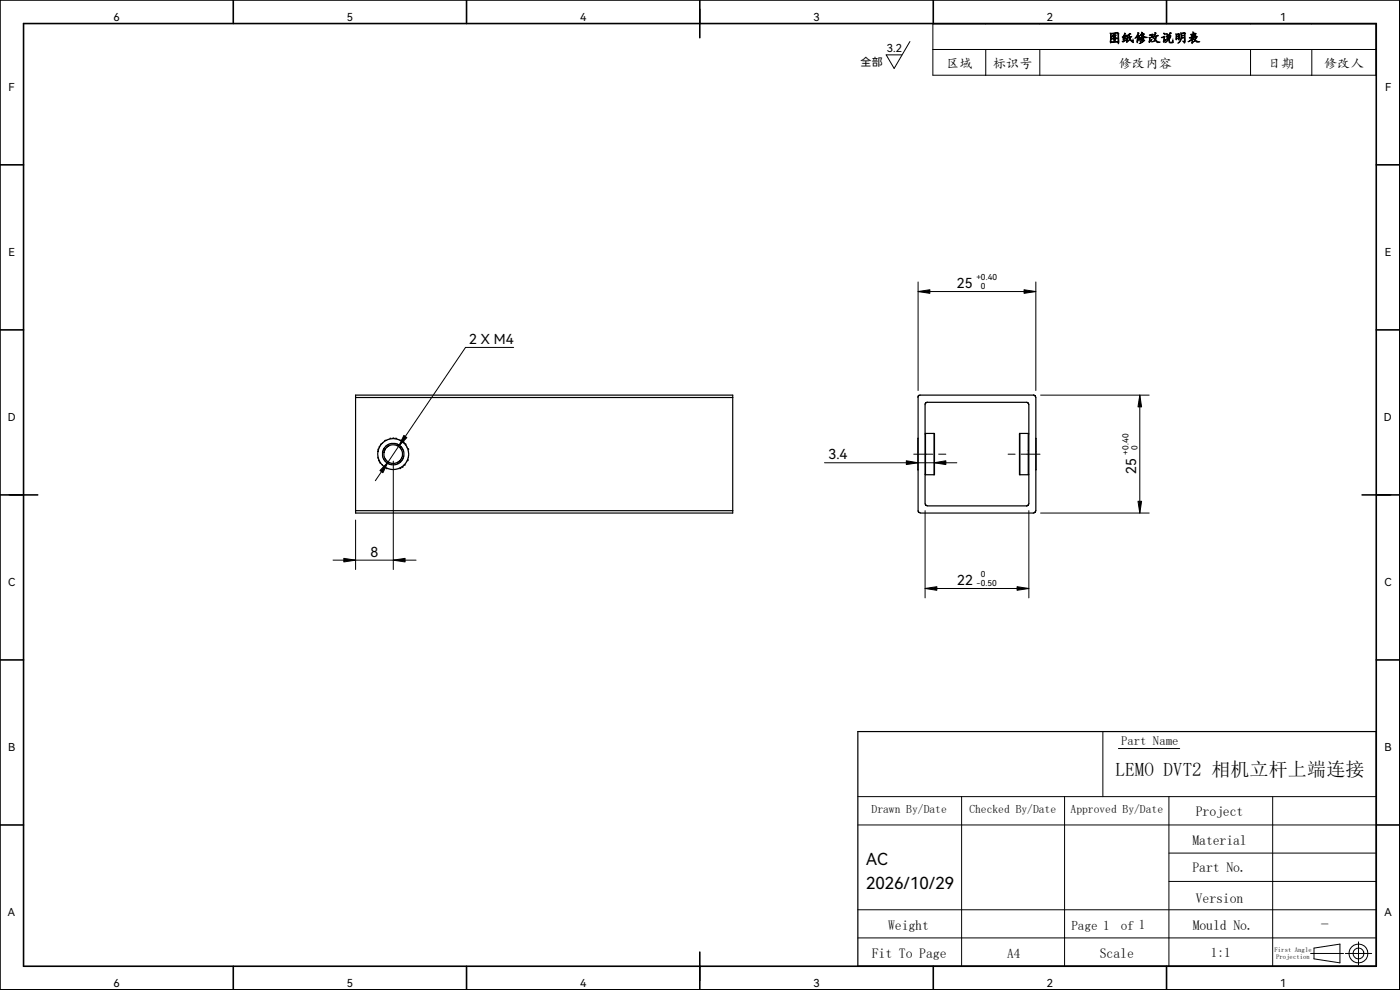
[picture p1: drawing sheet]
<svg xmlns="http://www.w3.org/2000/svg" width="297mm" height="210mm" viewBox="0 0 297 210" stroke-linecap="round" stroke-linejoin="round" font-family="sans-serif">
<g fill="none" stroke="#000" stroke-width=".34">
<path d="M49.5 0v5M99 0v5M148.5 0v8M198 0v5M247.5 0v5M0 0h297v210h-297zM5 5h287v200h-287zM0 35h5M292 35h5M0 70h5M292 70h5M0 105h8"/>
<path d="M289 105h8M0 140h5M292 140h5M0 175h5M292 175h5M49.5 205v5M99 205v5M148.5 202v8M198 205v5M247.5 205v5"/>
</g>
<g fill="none" stroke="#000" stroke-width=".21">
<path d="M193 8.8l-3.3 5.7-1.7-2.9h3.3M197.9 5.1h94v10.9h-94zM197.9 10.5h94M209.1 10.5v5.5M220.6 10.5v5.5M265.3 10.5v5.5M278.3 10.5v5.5M194.8 59.8v23M219.8 59.8v23M109 73.7h-10.2l-19.2 28.3M194.8 61.8h25M83.4 97.8v23"/>
<path d="M174.9 98.2h28.1M193.8 96.4h4.1M199.1 96.4h1.6M213.9 96.4h1.4M216.6 96.4h4M220.8 83.8h23M241.8 83.8v25M70.7 118.8h17.6M75.4 110.3v10.5M196.3 108.3v18.5M218.3 108.3v18.5M220.8 108.8h23"/>
<path d="M196.3 124.8h22M234 155.2v13.8M237.3 158.8h13M182 175h110M182 169h110M204 169v36M225.8 169v36M248 169v36M270 169v36M182 199h110M182 193h110M248 181h44"/>
<path d="M248 187h44M288.2 199.8v4.9M182 205h110M278 202.3h7M278.8 201.1l5.5-.8v4l-5.5-.9zM285.4 202.3h5.6"/>
<circle cx="288.2" cy="202.3" r="2"/>
<circle cx="288.2" cy="202.3" r="1.15"/>
</g>
<g fill="none" stroke="#000" stroke-width=".25">
<path d="M75.4 84.3v24M75.4 84.3h80M80.1 97l.1 .2M80.2 95.7l.4-1.1 1-1 1.2-.5h1.2l1.2 .5 .9 .9 .6 1.3v1.1l-.5 1.2-.9 1-1.3 .5h-1.2l-1.1-.5-1-.9-.5-1.3v-1.1M80.3 95.2l-.1 .2M80.3 97.6l.1 .2M80.5 94.7l-.1 .1M80.6 98.1l.1 .2M80.9 94.1l-.2 .2M81.2 95.9v1l.4 .8 .5 .5 .9 .4h1l.8-.4 .5-.5 .4-.9-.1-1.1-.3-.7-.5-.6-.9-.3h-1.1l-.8 .4-.6 .7-.2 .7M81.4 99l.2 .1M81.8 93.4l-.2 .1"/>
<path d="M81.9 99.4h.2M82.9 93h-.2M83.4 92.9h.2M83.9 93h.3M85 99.3l-.2 .1M85.1 93.3l.2 .2M85.6 99l-.2 .1M85.6 93.7l.2 .2M86 98.6l-.1 .1M86 94.1l.1 .2M86.6 97.5l-.1 .2M86.7 95.2v.2"/>
<path d="M155.4 84.3v-.5h-80v.5M155.4 84.3v24M194.8 93v6.7M196.3 91.9v.2M196.3 91.9v8.8M196.3 91.9h1.9M196.8 85.3l-.5 .3v21.2M196.8 85.3h21.1l.3 .3 .1 21.2-.2 .4-.3 .2M198.2 91.9v8.8M216.4 91.9h1.7M216.4 91.9v8.8M218.1 91.9v8.8"/>
<path d="M218.1 91.9l.2 .2M219.8 93v6.7M75.4 108.3h80M155.4 108.3v.5h-80v-.5M195.2 108.8l-.4-.3v-24.5l.2-.2 24.5 .1 .3 .4-.1 24.3-.5 .2h-24M196.3 100.6v.1M196.3 106.8l.1 .3 .4 .2h21M196.3 100.7h1.9M216.4 100.7h1.7M218.3 100.6l-.2 .1M182 155.2h110v49.8h-110z"/>
<circle cx="83.4" cy="96.3" r="1.98"/>
</g>
<path d="M194.8 61.8l2.5-.3v.7zM217.3 61.5l2.5 .3-2.5 .4zM82.3 98l-1.1 2.3-.6-.5zM85.7 92.4l.6 .4-1.7 1.9zM192.3 97.7l2.5 .5-2.5 .4zM198.2 98.2l2.5-.5v.9zM241.8 83.8l.4 2.5h-.8zM72.9 118.4l2.5 .4-2.5 .4zM83.4 118.8l2.5-.4v.8zM241.4 106.3h.8l-.4 2.5zM196.3 124.8l2.5-.3v.7zM215.8 124.5l2.5 .3-2.5 .4z" fill="#000" stroke="#000" stroke-width=".21"/>
<text font-size="4" x="236.7" y="164.7">LEMO DVT2 相机立杆上端连接</text>
<g font-size="3.5">
<text x="183.7" y="183.6">AC</text>
<text x="183.7" y="188.6">2026/10/29</text>
</g>
<text font-size="3.4" x="280.2" y="197.4">-</text>
<g font-size="2.9">
<text x="203" y="61.1">25</text>
<text x="99.5" y="73">2 X M4</text>
<text x="175.7" y="97.5">3.4</text>
<text x="241" y="100.6" transform="rotate(-90 241 100.6)">25</text>
<text x="78.6" y="118.1">8</text>
<text x="203" y="124.1">22</text>
<text x="253.7" y="173.1">Project</text>
<text x="253" y="179.3">Material</text>
<text x="253" y="185.1">Part No.</text>
<text x="253.7" y="191.5">Version</text>
<text x="188.4" y="197.3">Weight</text>
<text x="253" y="197.3">Mould No.</text>
<text x="185" y="203.2">Fit To Page</text>
<text x="233.3" y="203.2">Scale</text>
</g>
<g font-size="2.8">
<text x="235" y="9">图纸修改说明表</text>
<text x="200.7" y="14.4">区域</text>
<text x="210.6" y="14.4">标识号</text>
<text x="237.3" y="14.4">修改内容</text>
<text x="269" y="14.4">日期</text>
<text x="280.9" y="14.4">修改人</text>
<text x="227.3" y="197.4">Page 1</text>
<text x="237.8" y="197.4">of 1</text>
<text x="213.7" y="203.2">A4</text>
<text x="256.9" y="203">1:1</text>
</g>
<text font-size="2.7" x="237.8" y="158.1">Part Name</text>
<g font-size="2.5">
<text x="184.9" y="172.5">Drawn By/Date</text>
<text x="205.7" y="172.5">Checked By/Date</text>
<text x="227.1" y="172.5">Approved By/Date</text>
</g>
<g font-size="2.3">
<text x="24" y="4.4">6</text>
<text x="73.6" y="4.4">5</text>
<text x="123.1" y="4.4">4</text>
<text x="172.6" y="4.4">3</text>
<text x="222.1" y="4.4">2</text>
<text x="271.6" y="4.4">1</text>
<text x="188.1" y="11.1">3.2</text>
<text x="182.6" y="14">全部</text>
<text x="1.8" y="19.3">F</text>
<text x="293.8" y="19.3">F</text>
<text x="1.8" y="54.4">E</text>
<text x="293.8" y="54.4">E</text>
<text x="1.7" y="89.4">D</text>
<text x="293.6" y="89.4">D</text>
<text x="1.7" y="124.3">C</text>
<text x="293.7" y="124.3">C</text>
<text x="1.7" y="159.3">B</text>
<text x="293.7" y="159.3">B</text>
<text x="1.7" y="194.4">A</text>
<text x="293.7" y="194.4">A</text>
<text x="24" y="209.3">6</text>
<text x="73.6" y="209.3">5</text>
<text x="123.1" y="209.3">4</text>
<text x="172.6" y="209.3">3</text>
<text x="222.1" y="209.3">2</text>
<text x="271.6" y="209.3">1</text>
</g>
<g font-size="1.7">
<text x="207.1" y="59.5">+0.40</text>
<text x="208.1" y="61.4">0</text>
<text x="241.3" y="95.5" transform="rotate(-90 241.3 95.5)">0</text>
<text x="239.4" y="96.5" transform="rotate(-90 239.4 96.5)">+0.40</text>
<text x="207.2" y="124.4">-0.50</text>
<text x="208.1" y="122.5">0</text>
</g>
<g font-size="1.4">
<text x="270.4" y="202">First Angle</text>
<text x="270.7" y="203.4">Projection</text>
</g>
</svg>
